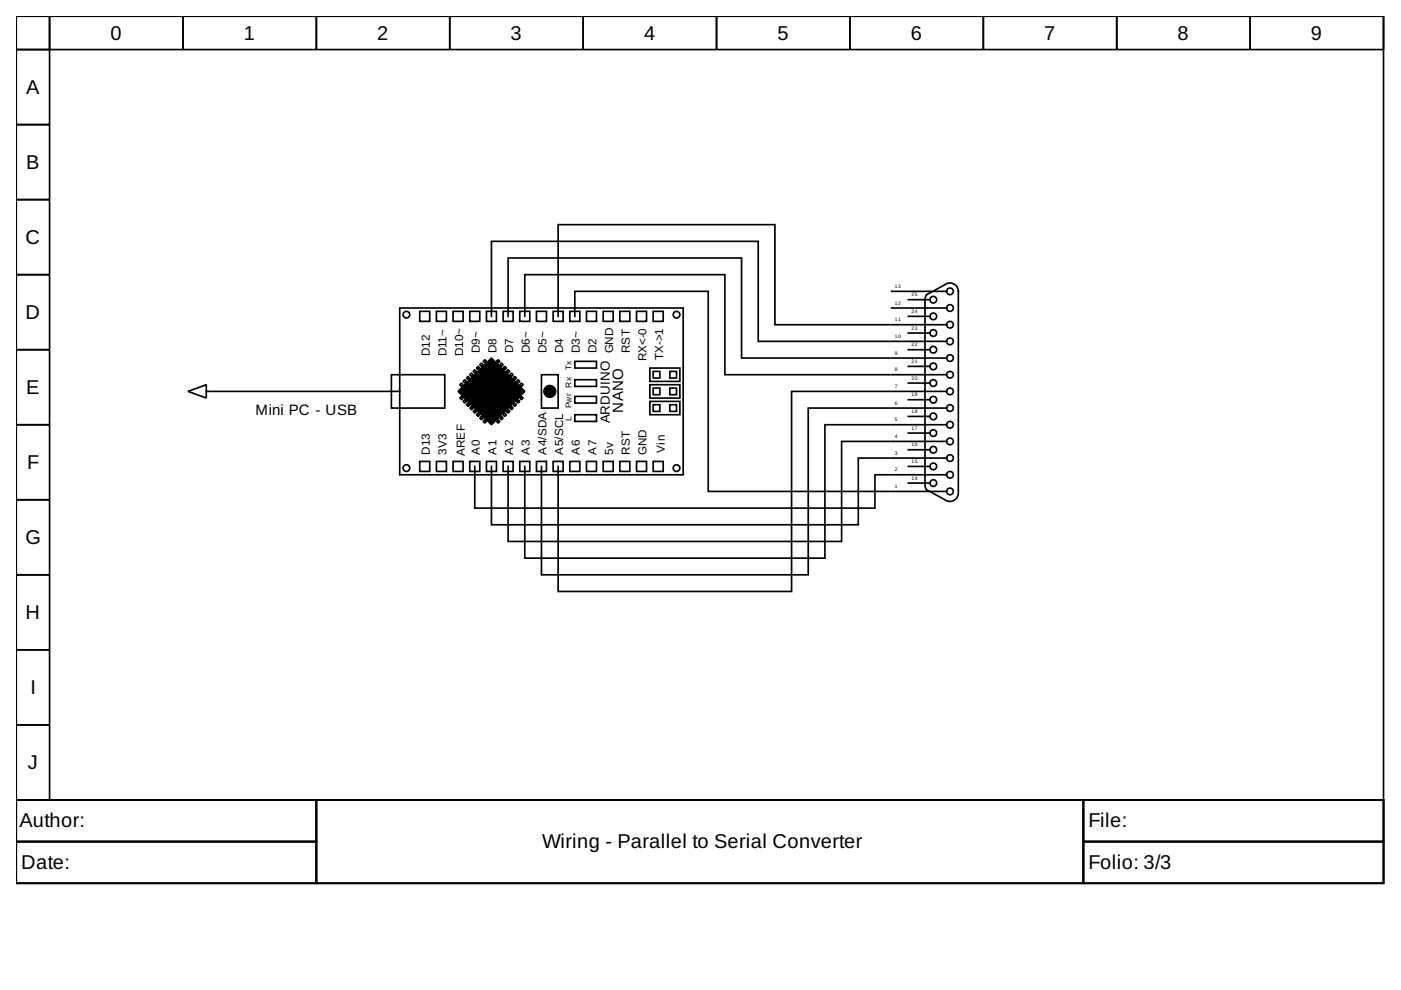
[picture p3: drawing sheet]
<svg xmlns="http://www.w3.org/2000/svg" width="297mm" height="210mm" viewBox="0 0 297 210" stroke-linecap="round" stroke-linejoin="round" font-family="sans-serif">
<g fill="none" stroke="#000" stroke-width=".35">
<path d="M3.4 3.4h289.9v166.2h-289.9zM3.4 3.4h7.1v7.1h-7.1zM3.4 10.5h7.1v15.9h-7.1zM10.5 3.4h28.3v7.1h-28.3zM38.8 3.4h28.3v7.1h-28.3zM67.1 3.4h28.3v7.1h-28.3zM95.4 3.4h28.2v7.1h-28.2zM123.6 3.4h28.3v7.1h-28.3zM151.9 3.4h28.3v7.1h-28.3zM180.2 3.4h28.3v7.1h-28.3zM208.5 3.4h28.3v7.1h-28.3zM236.8 3.4h28.3v7.1h-28.3z"/>
<path d="M265.1 3.4h28.2v7.1h-28.2zM3.4 26.4h7.1v15.9h-7.1zM3.4 42.3h7.1v15.9h-7.1zM3.4 58.2h7.1v15.9h-7.1zM3.4 74.1h7.1v16h-7.1zM83 79.4h11.3v7.1h-11.3zM84.8 65.3h60.1v35.4h-60.1zM89 66h2.1v2.1h-2.1zM92.5 66h2.2v2.1h-2.2zM96.1 66h2.1v2.1h-2.1zM99.6 79.4l.4-.3 .3 .3-.3 .4zM99.6 66h2.1v2.1h-2.1z"/>
<path d="M100.3 78.7l.4-.3 .3 .3-.3 .4zM101 78l.4-.3 .3 .3-.3 .4zM101.7 77.3l.4-.3 .3 .3-.3 .4zM102.4 76.6l.4-.3 .3 .3-.3 .4zM103.1 66h2.2v2.1h-2.2zM104.2 67.1v-15.9h56.6v21.2h27.9M105.3 76.6l.3-.3 .4 .3-.4 .4zM106 77.3l.3-.3 .4 .3-.4 .4zM106.7 78l.3-.3 .4 .3-.4 .4zM106.7 66h2.1v2.1h-2.1zM107.4 78.7l.3-.3 .4 .3-.4 .4zM107.7 67.1v-12.4h49.5v21.2h31.5"/>
<path d="M108.1 79.4l.3-.3 .4 .3-.4 .4zM110.2 66h2.1v2.1h-2.1zM111.3 67.1v-8.9h42.4v21.2h35M113.7 66h2.2v2.1h-2.2zM114.8 79.4h3.5v7.1h-3.5zM117.3 66h2.1v2.1h-2.1zM118.3 67.1v-19.5h46v21.2h24.4M120.8 66h2.1v2.1h-2.1zM121.9 76.6h4.6v1.4h-4.6zM121.9 67.1v-5.3h28.3v42.4h38.5M124.3 66h2.2v2.1h-2.2zM127.9 66h2.1v2.1h-2.1z"/>
<path d="M131.4 66h2.1v2.1h-2.1zM135 66h2.1v2.1h-2.1zM137.8 78h6.3v2.9h-6.3zM138.5 66h2.1v2.1h-2.1zM138.5 78.7h1.4v1.5h-1.4zM142 78.7h1.4v1.5h-1.4zM189 65.3h11.7M189 61.8h11.7M189 75.9h11.7M189 72.4h11.7M189 68.8h11.7M189 79.4h11.7"/>
<path d="M192.6 77.7h4.6M192.6 67.1h4.6M192.6 63.5h4.6M192.6 74.1h4.6M192.6 70.6h4.6M196.4 62.6l-.3 .9v38.9M200.4 60.4l-3.9 2.1M200.5 60.2a1.77 1.77 0 0 1 2.7 1.6v42.4M3.4 90.1h7.1v15.9h-7.1zM39.9 83l3.8-1.4v2.8zM43.7 83h1.1M45.2 83h39.6"/>
<path d="M89 97.8h2.1v2.2h-2.1zM92.5 97.8h2.2v2.2h-2.2zM96.1 97.8h2.1v2.2h-2.1zM97.5 81.6l.3-.4 .4 .4-.4 .3zM97.5 84.4l.3-.4 .4 .4-.4 .4zM98.2 80.9l.3-.4 .4 .4-.4 .3zM98.2 85.1l.3-.3 .4 .3-.4 .4zM98.9 85.8l.3-.3 .4 .3-.4 .4zM98.9 80.2l.3-.4 .4 .4-.4 .3zM99.6 86.5l.4-.3 .3 .3-.3 .4zM99.6 97.8h2.1v2.2h-2.1zM100.3 87.2l.4-.3 .3 .3-.3 .4z"/>
<path d="M100.7 98.9v8.8h84.8v-7h3.2M101 87.9l.4-.3 .3 .3-.3 .4zM101.7 88.6l.4-.3 .3 .3-.3 .4zM102.4 89.3l.4-.3 .3 .3-.3 .4zM103.1 97.8h2.2v2.2h-2.2zM105.3 89.3l.3-.3 .4 .3-.4 .4zM106 88.6l.3-.3 .4 .3-.4 .4zM106.7 87.9l.3-.3 .4 .3-.4 .4zM106.7 97.8h2.1v2.2h-2.1zM107.7 86.9l.4 .3-.4 .4-.3-.4zM108.1 86.5l.3-.3 .4 .3-.4 .4zM108.8 80.2l.3-.4 .4 .4-.4 .3z"/>
<path d="M109.1 85.5l.4 .3-.4 .4-.3-.4zM109.5 85.1l.4-.3 .3 .3-.3 .4zM109.5 80.9l.4-.4 .3 .4-.3 .3zM110.2 84.4l.4-.4 .3 .4-.3 .4zM110.2 81.6l.4-.4 .3 .4-.3 .3zM110.2 97.8h2.1v2.2h-2.1zM113.7 97.8h2.2v2.2h-2.2zM117.3 97.8h2.1v2.2h-2.1zM120.8 97.8h2.1v2.2h-2.1zM121.9 80.5h4.6v1.4h-4.6zM121.9 84h4.6v1.5h-4.6zM121.9 87.9h4.6v1.4h-4.6z"/>
<path d="M124.3 97.8h2.2v2.2h-2.2zM127.9 97.8h2.1v2.2h-2.1zM131.4 97.8h2.1v2.2h-2.1zM135 97.8h2.1v2.2h-2.1zM137.8 81.6h6.3v2.8h-6.3zM137.8 85.1h6.3v2.8h-6.3zM138.5 97.8h2.1v2.2h-2.1zM138.5 82.3h1.4v1.4h-1.4zM138.5 85.8h1.4v1.4h-1.4zM142 82.3h1.4v1.4h-1.4zM142 85.8h1.4v1.4h-1.4zM188.7 97.1h-6.7v14.2h-77.8v-12.4"/>
<path d="M188.7 93.6h-10.3v21.2h-70.7v-15.9M188.7 90.1h-13.8v28.2h-63.6v-19.4M188.7 86.5h-17.3v35.4h-56.6v-23M188.7 83h-20.9v42.4h-49.5v-26.5M189 83h11.7M189 97.1h11.7M189 93.6h11.7M189 90.1h11.7M189 86.5h11.7M192.6 84.8h4.6M192.6 81.2h4.6M192.6 98.9h4.6"/>
<path d="M192.6 95.4h4.6M192.6 91.8h4.6M192.6 88.3h4.6M3.4 106h7.1v15.9h-7.1zM189 104.2h11.7M189 100.7h11.7M192.6 102.4h4.6M196.1 102.8l.2 .9M196.5 103.8l3.9 2.2M203.2 104.5a1.77 1.77 0 0 1-2.7 1.6M3.4 121.9h7.1v15.9h-7.1zM3.4 137.8h7.1v15.9h-7.1z"/>
<path d="M3.4 153.7h7.1v15.9h-7.1zM3.4 169.6h289.9v17.7h-289.9zM3.4 169.6h63.7v8.8h-63.7zM3.4 178.4h63.7v8.9h-63.7zM67.1 169.6h162.6v17.7h-162.6zM229.7 169.6h63.6v8.8h-63.6zM229.7 178.4h63.6v8.9h-63.6z"/>
<circle cx="86.2" cy="66.7" r=".71"/>
<circle cx="143.4" cy="66.7" r=".71"/>
<circle cx="197.9" cy="74.1" r=".71"/>
<circle cx="197.9" cy="77.7" r=".71"/>
<circle cx="197.9" cy="67.1" r=".71"/>
<circle cx="197.9" cy="70.6" r=".71"/>
<circle cx="197.9" cy="63.5" r=".71"/>
<circle cx="201.4" cy="79.4" r=".71"/>
<circle cx="201.4" cy="72.4" r=".71"/>
<circle cx="201.4" cy="75.9" r=".71"/>
<circle cx="201.4" cy="61.8" r=".71"/>
<circle cx="201.4" cy="65.3" r=".71"/>
<circle cx="201.4" cy="68.8" r=".71"/>
<circle cx="86.2" cy="99.2" r=".71"/>
<circle cx="143.4" cy="99.2" r=".71"/>
<circle cx="197.9" cy="91.8" r=".71"/>
<circle cx="197.9" cy="81.2" r=".71"/>
<circle cx="197.9" cy="84.8" r=".71"/>
<circle cx="197.9" cy="88.3" r=".71"/>
<circle cx="197.9" cy="98.9" r=".71"/>
<circle cx="197.9" cy="95.4" r=".71"/>
<circle cx="201.4" cy="93.6" r=".71"/>
<circle cx="201.4" cy="90.1" r=".71"/>
<circle cx="201.4" cy="83" r=".71"/>
<circle cx="201.4" cy="86.5" r=".71"/>
<circle cx="201.4" cy="97.1" r=".71"/>
<circle cx="197.9" cy="102.4" r=".71"/>
<circle cx="201.4" cy="100.7" r=".71"/>
<circle cx="201.4" cy="104.2" r=".71"/>
</g>
<g fill="#000" stroke="#000" stroke-width=".35">
<path d="M97.1 83l7.1-7.1 7.1 7.1-7.1 7.1z" fill-rule="evenodd"/>
<circle cx="116.6" cy="83" r="1.24"/>
</g>
<g font-size="4.2">
<text x="23.4" y="8.4">0</text>
<text x="51.7" y="8.4">1</text>
<text x="80" y="8.4">2</text>
<text x="108.3" y="8.4">3</text>
<text x="136.5" y="8.4">4</text>
<text x="164.8" y="8.4">5</text>
<text x="193.1" y="8.4">6</text>
<text x="221.4" y="8.4">7</text>
<text x="249.7" y="8.4">8</text>
<text x="278" y="8.4">9</text>
<text x="5.6" y="19.9">A</text>
<text x="5.6" y="35.8">B</text>
<text x="5.4" y="51.7">C</text>
<text x="5.4" y="67.6">D</text>
<text x="5.6" y="83.5">E</text>
<text x="5.7" y="99.4">F</text>
<text x="5.4" y="115.3">G</text>
<text x="5.4" y="131.2">H</text>
<text x="6.4" y="147.1">I</text>
<text x="5.9" y="163.1">J</text>
<text x="4.1" y="175.4">Author:</text>
<text x="115" y="179.9">Wiring - Parallel to Serial Converter</text>
<text x="230.8" y="175.4">File:</text>
<text x="4.5" y="184.3">Date:</text>
<text x="230.8" y="184.3">Folio: 3/3</text>
</g>
<g font-size="3.2">
<text x="54.2" y="87.9">Mini PC - USB</text>
<text x="132.1" y="87.6" transform="rotate(-90 132.1 87.6)">NANO</text>
</g>
<text font-size="2.8" x="129.3" y="89.7" transform="rotate(-90 129.3 89.7)">ARDUINO</text>
<g font-size="2.5">
<text x="91.1" y="75.6" transform="rotate(-90 91.1 75.6)">D12</text>
<text x="94.7" y="75.6" transform="rotate(-90 94.7 75.6)">D11~</text>
<text x="98.2" y="75.6" transform="rotate(-90 98.2 75.6)">D10~</text>
<text x="101.7" y="74.9" transform="rotate(-90 101.7 74.9)">D9~</text>
<text x="105.3" y="74.9" transform="rotate(-90 105.3 74.9)">D8</text>
<text x="108.8" y="74.9" transform="rotate(-90 108.8 74.9)">D7</text>
<text x="112.3" y="74.9" transform="rotate(-90 112.3 74.9)">D6~</text>
<text x="115.9" y="74.9" transform="rotate(-90 115.9 74.9)">D5~</text>
<text x="119.4" y="74.9" transform="rotate(-90 119.4 74.9)">D4</text>
<text x="122.9" y="74.9" transform="rotate(-90 122.9 74.9)">D3~</text>
<text x="126.5" y="74.9" transform="rotate(-90 126.5 74.9)">D2</text>
<text x="130" y="74.9" transform="rotate(-90 130 74.9)">GND</text>
<text x="133.5" y="74.9" transform="rotate(-90 133.5 74.9)">RST</text>
<text x="137.1" y="76.6" transform="rotate(-90 137.1 76.6)">RX&lt;-0</text>
<text x="140.6" y="76.3" transform="rotate(-90 140.6 76.3)">TX-&gt;1</text>
<text x="91.1" y="96.4" transform="rotate(-90 91.1 96.4)">D13</text>
<text x="94.7" y="96.4" transform="rotate(-90 94.7 96.4)">3V3</text>
<text x="98.5" y="96.8" transform="rotate(-90 98.5 96.8)">AREF</text>
<text x="101.7" y="96.4" transform="rotate(-90 101.7 96.4)">A0</text>
<text x="105.3" y="96.4" transform="rotate(-90 105.3 96.4)">A1</text>
<text x="108.8" y="96.4" transform="rotate(-90 108.8 96.4)">A2</text>
<text x="112.3" y="96.4" transform="rotate(-90 112.3 96.4)">A3</text>
<text x="115.9" y="96.4" transform="rotate(-90 115.9 96.4)">A4/SDA</text>
<text x="119.4" y="96.4" transform="rotate(-90 119.4 96.4)">A5/SCL</text>
<text x="122.9" y="96.4" transform="rotate(-90 122.9 96.4)">A6</text>
<text x="126.5" y="96.4" transform="rotate(-90 126.5 96.4)">A7</text>
<text x="130" y="96.4" transform="rotate(-90 130 96.4)">5v</text>
<text x="133.5" y="96.4" transform="rotate(-90 133.5 96.4)">RST</text>
<text x="137.1" y="96.4" transform="rotate(-90 137.1 96.4)">GND</text>
<text x="141" y="96.1" transform="rotate(-90 141 96.1)">Vin</text>
</g>
<g font-size="1.8">
<text x="121.2" y="78.4" transform="rotate(-90 121.2 78.4)">Tx</text>
<text x="121.2" y="89.3" transform="rotate(-90 121.2 89.3)">L</text>
<text x="121.2" y="86.5" transform="rotate(-90 121.2 86.5)">Pwr Rx</text>
</g>
<g font-size="1.1">
<text x="189.7" y="61.1">13</text>
<text x="189.7" y="64.6">12</text>
<text x="193.3" y="62.8">25</text>
<text x="189.7" y="71.7">10</text>
<text x="189.7" y="68.1">11</text>
<text x="193.3" y="69.9">23</text>
<text x="193.3" y="66.4">24</text>
<text x="189.7" y="75.2">9</text>
<text x="193.3" y="77">21</text>
<text x="193.3" y="73.4">22</text>
<text x="189.7" y="78.7">8</text>
<text x="189.7" y="82.3">7</text>
<text x="193.3" y="80.5">20</text>
<text x="189.7" y="89.3">5</text>
<text x="189.7" y="85.8">6</text>
<text x="193.3" y="87.6">18</text>
<text x="193.3" y="84">19</text>
<text x="189.7" y="92.9">4</text>
<text x="193.3" y="94.7">16</text>
<text x="193.3" y="91.1">17</text>
<text x="189.7" y="100">2</text>
<text x="189.7" y="96.4">3</text>
<text x="193.3" y="101.7">14</text>
<text x="193.3" y="98.2">15</text>
<text x="189.7" y="103.5">1</text>
</g>
</svg>
